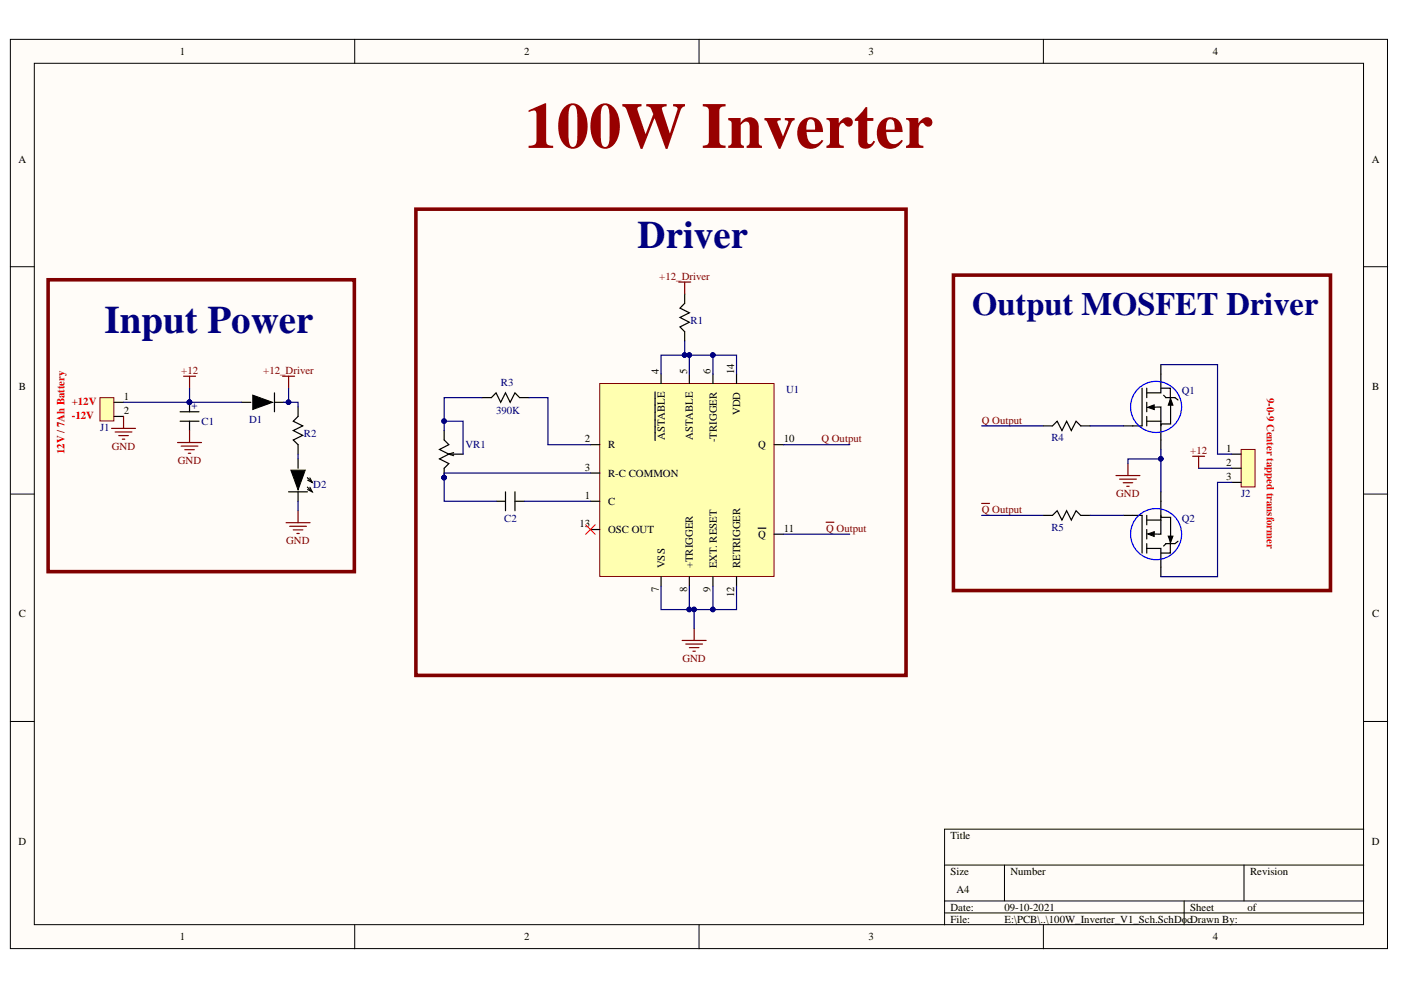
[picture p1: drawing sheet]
# Altium project 100W_Inverter_V1.PrjPcb
1 sheet, 15 parts. Net scope: global (net labels, ports and power ports of the same name join across sheets).
Board file: 100W_Inverter_V1_PCB.PcbDoc

## Sheet 100W_Inverter_V1_Sch.SchDoc
size A4

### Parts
C1  C_2200uF_Ely_35V_TH  [Ecap_8mmPitch_16d]  (value not drawn)
C2  C_0.01uF_Cer_50V_TH  [0.01uF_Cer_TH]  (value not drawn)
D1  1N4007  [Diode]  (value not drawn)
D2  LED_3mm_Red_TH  [LED_3MM_Red]  (value not drawn)
J1  TB_2P_5mmP  [TB_5mmP_2Pin]  (value not drawn)
J2  TB_3P_5mmP  [TB_5mmP_3Pin]  (value not drawn)
Q1  IRF540  [TO220]  (value not drawn)
Q2  IRF540  [TO220]  (value not drawn)
R1  R_330_0.25W_TH  [Axial 0.3]  (value not drawn)
R2  R_1K_0.25W_TH  [Axial 0.3]  (value not drawn)
R3  390K  [Axial 0.3]
R4  R_220_0.25W_TH  [Axial 0.3]  (value not drawn)
R5  R_220_0.25W_TH  [Axial 0.3]  (value not drawn)
U1  CD4047BE  [DIP14_8mmspace_2.54mmP]  (value not drawn)
VR1  VR_1K_trim_20T  [3290H]  (value not drawn)

### Blocks framed on the sheet
Driver: C2 R1 R3 U1 VR1
Input Power: C1 D1 D2 J1 R2
Output MOSFET Driver: J2 Q1 Q2 R4 R5

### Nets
+12: C1.1 D1.1 J1.1 J2.2
+12_Driver: D1.2 R1.2 R2.2
GND: C1.2 D2.2 J1.2 Q1.3 Q2.3 U1.7(VSS) U1.8(+TRIGGER) U1.9(EXT._RESET) U1.12(RETRIGGER)
Q Output: R4.1 U1.10(Q)
~{Q} Output: R5.1 U1.11(~{Q})
NetC2_1: C2.1 U1.3(R-C_COMMON) VR1.3
NetC2_2: C2.2 U1.1(C)
NetD2_1: D2.1 R2.1
NetJ2_1: J2.1 Q1.2
NetJ2_3: J2.3 Q2.2
NetQ1_1: Q1.1 R4.2
NetQ2_1: Q2.1 R5.2
NetR1_1: R1.1 U1.4(~{ASTABLE}) U1.5(ASTABLE) U1.6(-TRIGGER) U1.14(VDD)
NetR3_1: R3.1 VR1.1 VR1.2
NetR3_2: R3.2 U1.2(R)

Not connected (* = marked no-connect by the designer): U1 13(OSC_OUT)*

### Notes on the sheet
- 100W Inverter
- (near J1) +12V
- (near J1) -12V
- (near J2) 9-0-9 Center tapped transformer
- (near J1) 12V / 7Ah Battery
